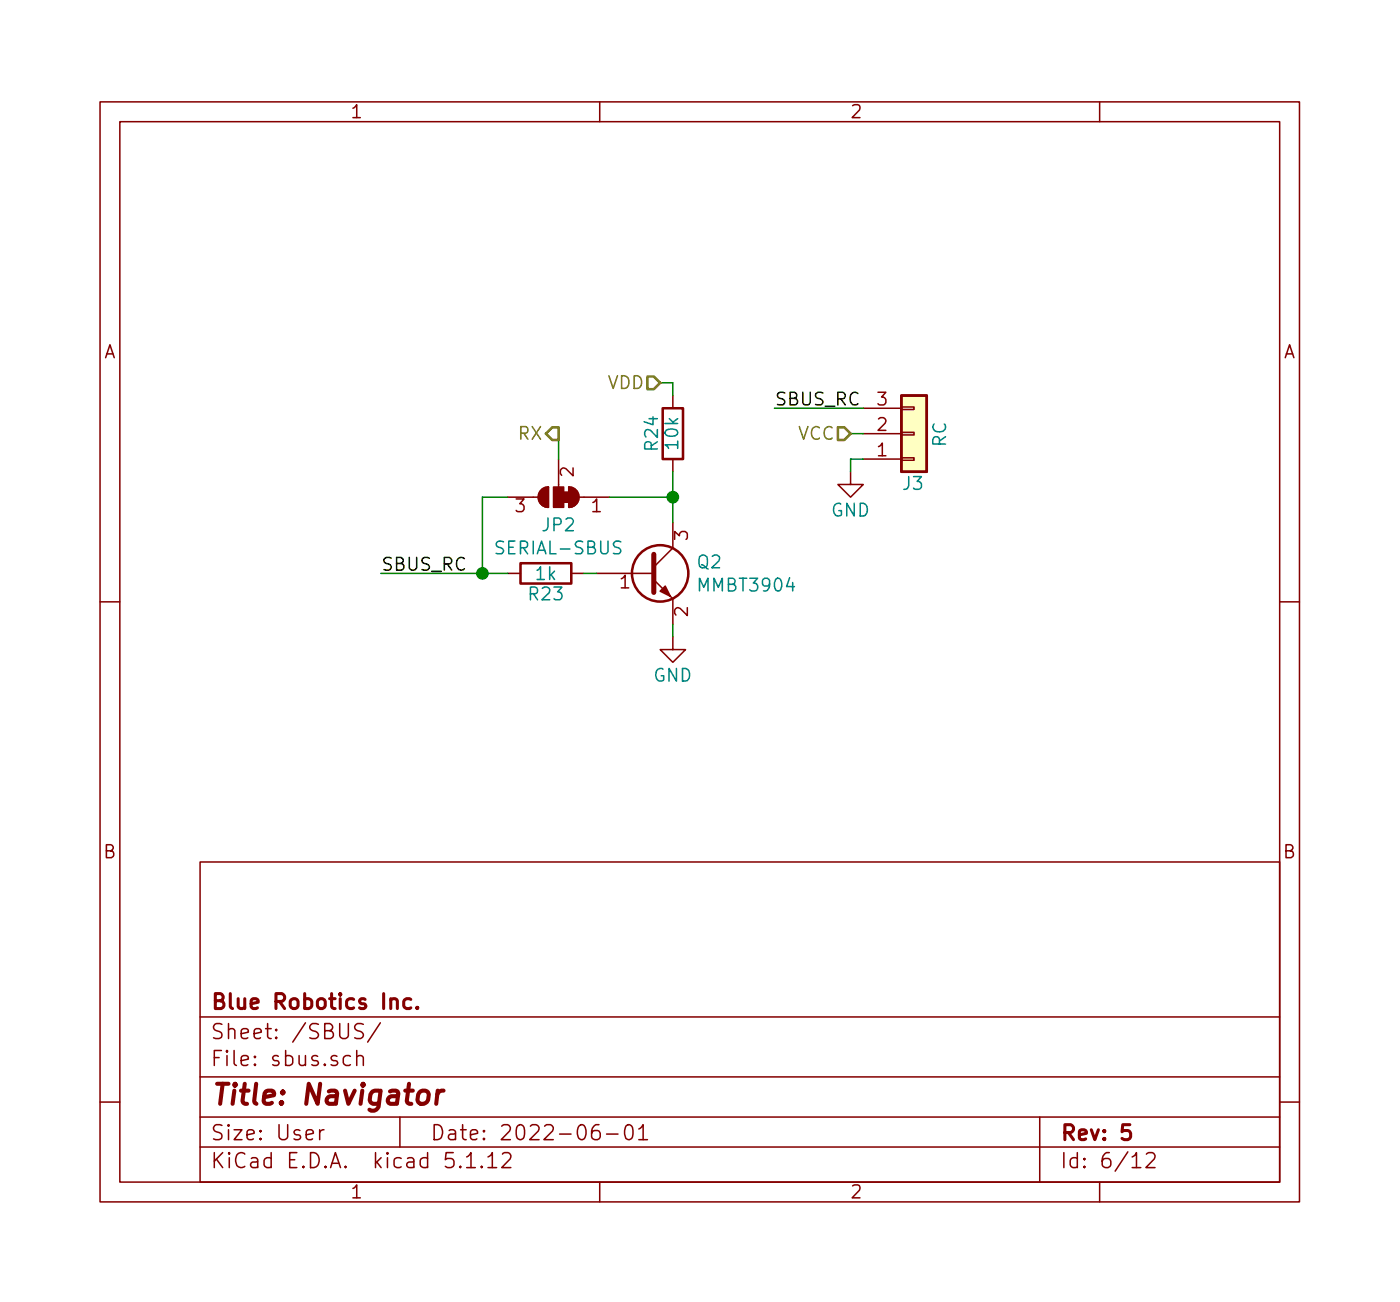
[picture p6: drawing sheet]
<svg xmlns="http://www.w3.org/2000/svg" width="140mm" height="130mm" viewBox="0 0 140 130" stroke-linecap="round" stroke-linejoin="round" font-family="sans-serif">
<g fill="none" stroke="#840000" stroke-width=".15">
<path d="M10 10.2h120v110h-120zM12 12.2h116v106h-116zM60 10.2v2M110 10.2v2M67.3 39.5v1.3M50.8 57.3h1.3M50.8 49.7h3M54.2 48.9l.3-.2h.4v2a1.02 1.02 0 0 1-1-.6 1.02 1.02 0 0 1 .3-1.2zM55.9 45.9v2.8M56.9 48.7a1.02 1.02 0 0 1 1 1 1.02 1.02 0 0 1-1 1zM57.1 57.3h1.3M57.9 49.7h3.1"/>
<path d="M59.7 57.3h5.7M65.4 58l1.9 1.9v2.5M67.3 52.2v2.6l-1.9 1.9M67.3 45.9v1.3M85.1 47.2v1.2h1.3l-1.3 1.3-1.3-1.3h1.3M86.4 45.9h3.8M86.4 43.4h3.8M86.4 40.8h3.8M90.2 40.7h1.2v.2h-1.2zM90.2 45.8h1.2v.2h-1.2zM90.2 43.2h1.2v.3h-1.2zM10 60.2h2"/>
<path d="M67.3 63.7v1.2h1.3l-1.3 1.3-1.3-1.3h1.3M128 60.2h2M20 86.2h108v32h-108zM10 110.2h2M20 114.7h108M20 111.7h108M20 107.7h108M20 101.7h108M32 113v.9M32.4 113h-.3l-.1 .2M35.1 105.6l-.5-.1-.3 .3 .1 .6 .2 .1h.5M35.7 105.7a.41 .41 0 0 1 .6 0v.8"/>
<path d="M35.7 105v1.5M36.3 102.4l-.2-.1-.5 .1a.35 .35 0 0 0-.1 .4 .35 .35 0 0 0 .3 .2 .62 .62 0 0 1 .5 .4 .37 .37 0 0 1-.2 .4h-.6M38 102.3l-1.2 1.9M40 111.7v3M46.7 115.7l.4-.5v1.5M46.7 116.7h.8M48.2 116.6l.1 .1h-.1h-.1l.1-.1v.1M48.8 115.7l.3-.2 .2-.3v1.5M48.8 116.7h.9M50.3 115.4l.2-.2 .5 .1a.4 .4 0 0 1 0 .6l-.8 .8h.9M59.9 112.4a.62 .62 0 0 0-.7 .7v.6a.48 .48 0 0 0 .8 .1 .61 .61 0 0 0-.1-.7 .51 .51 0 0 0-.7 .2M60 118.2v2"/>
<path d="M60.7 113.4h1.1M62.7 112.5a.37 .37 0 0 1 .6 .2 1.26 1.26 0 0 1-.2 1.2 .34 .34 0 0 1-.5-.2 1.2 1.2 0 0 1 .1-1.2zM63.9 112.9l.4-.5v1.5M63.9 113.9h.9M104 111.7v6.5M110 118.2v2M113.3 115.7l.3-.2 .1-.3v1.5M113.3 116.7h.8M114.7 115.4l.2-.2 .5 .1a.4 .4 0 0 1 .1 .6l-.9 .8h.9M128 110.2h2"/>
</g>
<path d="M41.1 99.9l-.4-.1-.3 .3 .1 .6 .2 .1h.4M41.7 100.7l.1 .1h-.1v-.1v.1M113 112.4h-.7l-.1 .8a.62 .62 0 0 1 .8-.1l.1 .2-.1 .5-.2 .1h-.3l-.3-.1" fill="none" stroke="#840000" stroke-width=".3"/>
<path d="M42 109.2a.54 .54 0 0 1 .5-.2 .54 .54 0 0 1 .4 .4l-.1 .6a.56 .56 0 0 1-.5 .4 .56 .56 0 0 1-.5-.4v-.6zM43.8 109l-.2 1.4M44.4 109a.55 .55 0 0 0-.7 .4" fill="none" stroke="#840000" stroke-width=".41"/>
<g fill="none" stroke="#840000" stroke-width=".25">
<path d="M90.2 39.5h2.5v7.7h-2.5zM52.1 56.3h5v2h-5zM66.3 40.8h2v5.1h-2z"/>
<circle cx="66" cy="57.3" r="2.82"/>
</g>
<path d="M65.4 55.4v3.8" fill="none" stroke="#840000" stroke-width=".51"/>
<g fill="#840000" stroke="#840000" stroke-width=".15">
<path d="M66 59.1l.5-.5 .6 1z"/>
<path d="M56.9 48.7a1.02 1.02 0 0 1 1 1 1.02 1.02 0 0 1-1 1z"/>
<path d="M54.2 48.9l.3-.2h.4v2a1.02 1.02 0 0 1-1-.6 1.02 1.02 0 0 1 .3-1.2z"/>
<path d="M56.4 49.2h.5v1h-.5z"/>
<path d="M55.4 48.7h1v2h-1z"/>
</g>
<path d="M90.2 39.5h2.5v7.7h-2.5z" fill="#ffffc2" stroke="#ffffc2" stroke-width=".1"/>
<path d="M66 38.3h1.3v1.2M38.1 57.3h12.7M50.8 49.7h-2.5v7.6M55.9 43.4v2.5M58.4 57.3h1.3M61 49.7h6.3M67.3 47.2v5M77.5 40.8h8.9M85.1 43.4h1.3M86.4 45.9h-1.3v1.3M67.3 62.4v1.3" fill="none" stroke="#008400" stroke-width=".15"/>
<path d="M64.8 37.6h.6l.6 .7-.6 .6h-.6zM55.2 42.7h.7v1.3h-.7l-.6-.6zM83.8 42.7h.7l.6 .7-.6 .6h-.7z" fill="none" stroke="#848400" stroke-width=".25"/>
<g fill="#008400" stroke="#008400" stroke-width=".25">
<circle cx="48.3" cy="57.3" r=".51"/>
<circle cx="67.3" cy="49.7" r=".51"/>
</g>
<text font-size="2.8" fill="#840000" x="21" y="110.5">Title: Navigator</text>
<g font-size="2.1" fill="#840000">
<text x="21" y="100.9">Blue Robotics Inc.</text>
<text x="21" y="106.6">File: sbus.sch</text>
<text x="21" y="103.9">Sheet: /SBUS/</text>
<text x="21" y="116.8">KiCad E.D.A. kicad 5.1.12</text>
<text x="21" y="114">Size: User</text>
<text x="43" y="114">Date: 2022-06-01</text>
<text x="106" y="114">Rev: 5</text>
<text x="106" y="116.8">Id: 6/12</text>
</g>
<g font-size="1.8" fill="#840000">
<text x="35" y="11.8">1</text>
<text x="85" y="11.8">2</text>
<text x="10.4" y="35.8">A</text>
<text x="128.4" y="35.8">A</text>
<text x="87.8" y="40.6">3</text>
<text x="57.4" y="47.7" transform="rotate(-90 57.4 47.7)">2</text>
<text x="87.8" y="45.6">1</text>
<text x="87.8" y="43.1">2</text>
<text x="51.6" y="51.2">3</text>
<text x="59.2" y="51.2">1</text>
<text x="62.1" y="58.9">1</text>
<text x="68.8" y="54" transform="rotate(-90 68.8 54)">3</text>
<text x="68.8" y="61.6" transform="rotate(-90 68.8 61.6)">2</text>
<text x="10.4" y="85.8">B</text>
<text x="128.4" y="85.8">B</text>
<text x="35" y="119.8">1</text>
<text x="85" y="119.8">2</text>
</g>
<g font-size="1.8" fill="#848400">
<text x="60.8" y="38.9">VDD</text>
<text x="51.9" y="44">RX</text>
<text x="79.8" y="44">VCC</text>
</g>
<g font-size="1.8">
<text x="77.5" y="40.6">SBUS_RC</text>
<text x="38.1" y="57.1">SBUS_RC</text>
</g>
<g font-size="1.8" fill="#008484">
<text x="65.8" y="45" transform="rotate(-90 65.8 45)">R24</text>
<text x="67.9" y="44.8" transform="rotate(-90 67.9 44.8)">10k</text>
<text x="94.7" y="44.7" transform="rotate(-90 94.7 44.7)">RC</text>
<text x="54.3" y="53.1">JP2</text>
<text x="83.1" y="51.7">GND</text>
<text x="90.4" y="49">J3</text>
<text x="49.9" y="55.4">SERIAL-SBUS</text>
<text x="53.6" y="58">1k</text>
<text x="69.8" y="56.8">Q2</text>
<text x="70.1" y="59.2">MMBT3904</text>
<text x="53" y="60">R23</text>
<text x="65.4" y="68.2">GND</text>
</g>
</svg>
